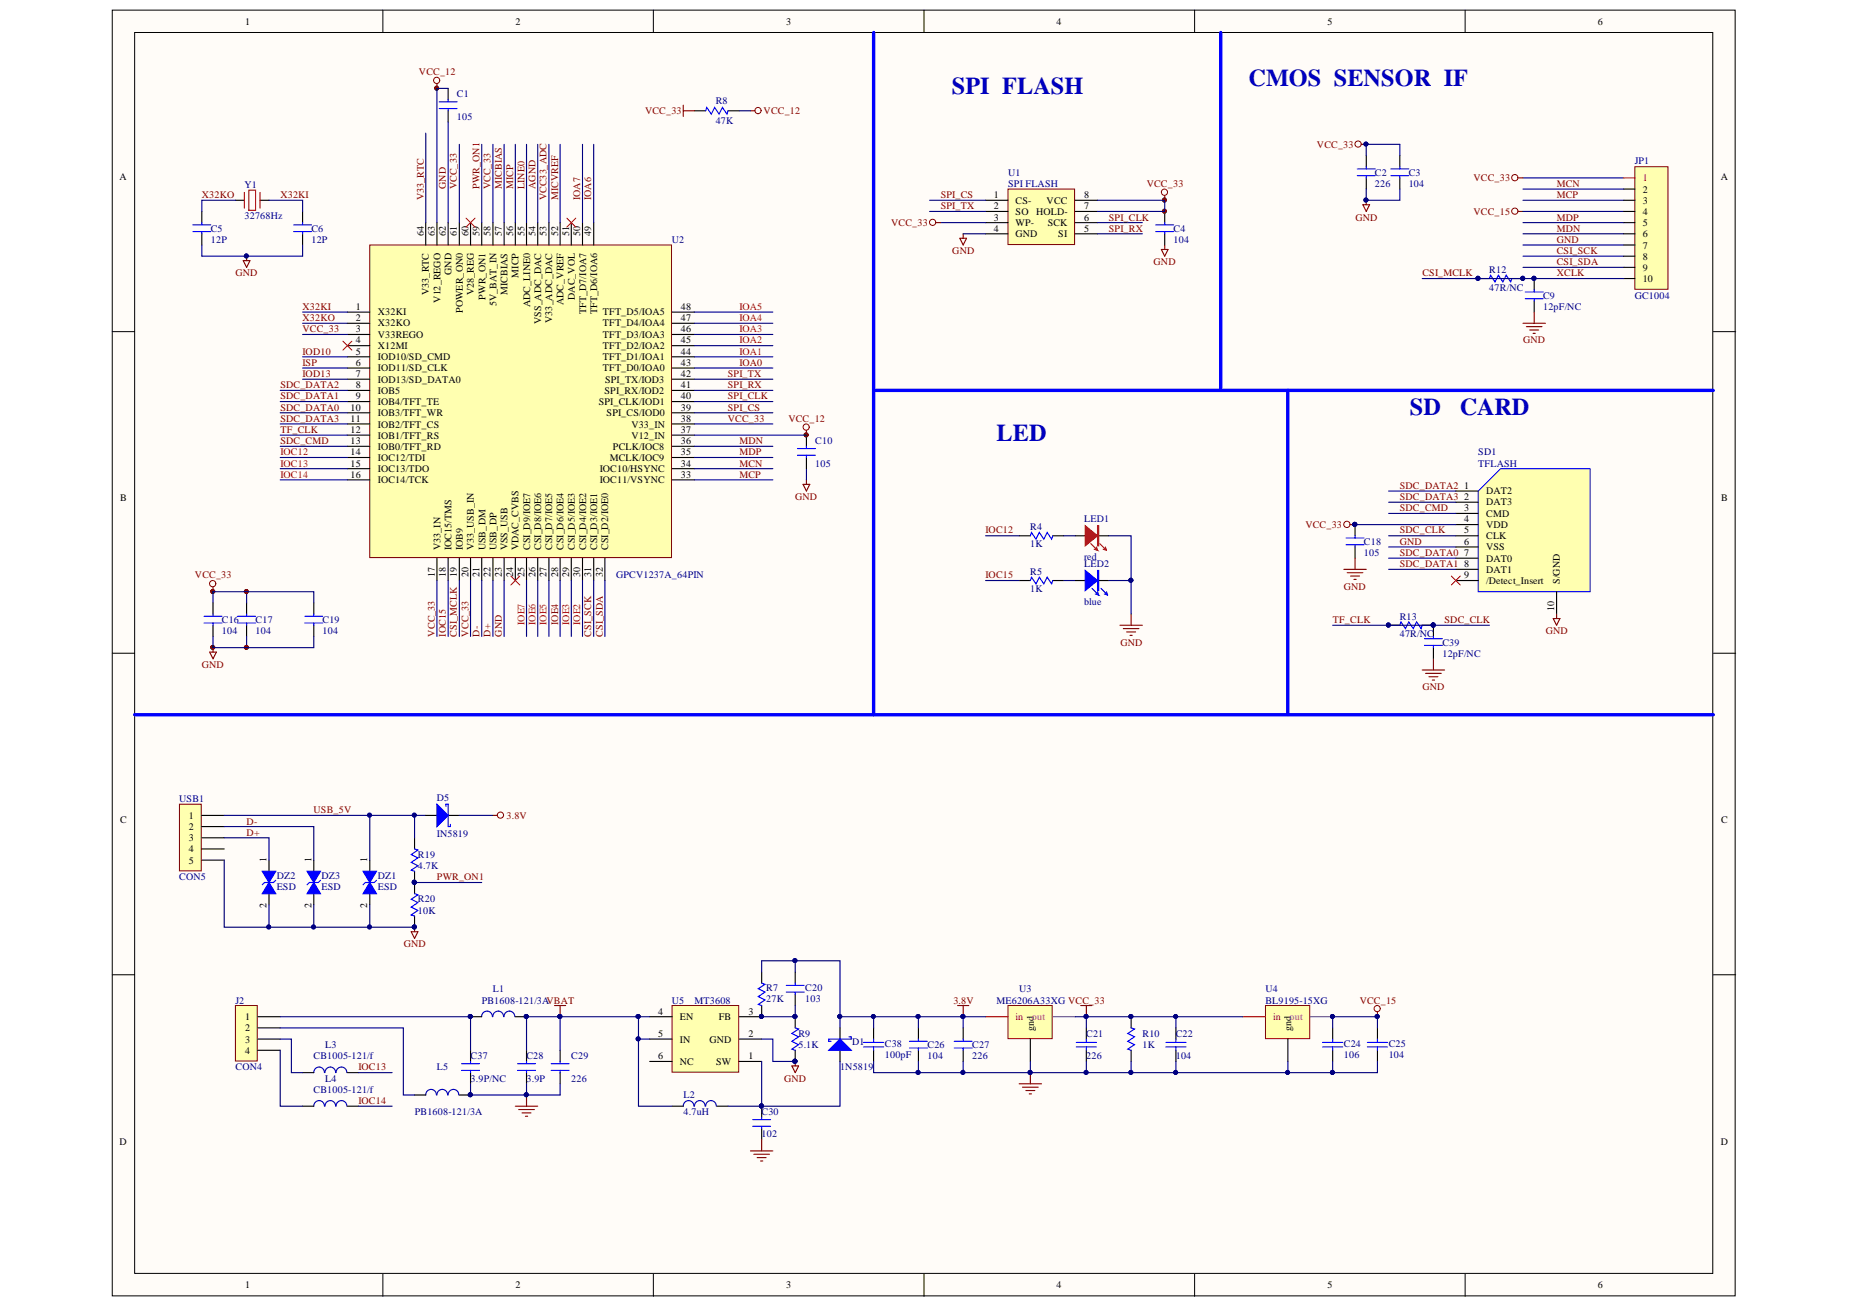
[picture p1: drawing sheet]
# Altium schematic sheet JH-2651M.SchDoc
size 368 x 292 mm

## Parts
C1  105  [C0402]
C2  226  [C0805]
C3  104  [C0402]
C4  104  [C0402]
C5  12P  [C0402]
C6  12P  [C0402]
C9  12pF/NC  [C0402]
C10  105  [C0402]
C16  104  [C0402]
C17  104  [C0402]
C18  105  [C0402]
C19  104  [C0402]
C20  103  [C0402]
C21  226  [C0805]
C22  104  [C0402]
C24  106  [C0603]
C25  104  [C0402]
C26  104  [C0402]
C27  226  [C0805]
C28  3.9P  [C0402]
C29  226  [C0805]
C30  102  [C0402]
C37  3.9P/NC  [C0402]
C38  100pF  [C0402]
C39  12pF/NC  [C0402]
D1  1N5819  [SOD-323]
D5  IN5819  [D0805]
DZ1  ESD  [ESD-SOD323]
DZ2  ESD  [ESD-SOD323]
DZ3  ESD  [ESD-SOD323]
J2  CON4  [SIP4/1.27]
JP1  GC1004  [10pin-mipi/0.7]
L1  PB1608-121/3A  [L0603]
L2  4.7uH  [L3015]
L3  CB1005-121/f  [L0402]
L4  CB1005-121/f  [L0402]
L5  PB1608-121/3A  [L0603]
LED1  red  [LED0603R]
LED2  blue  [LED0603B]
R4  1K  [R0402]
R5  1K  [R0402]
R7  27K  [R0402]
R8  47K  [R0603]
R9  5.1K  [R0402]
R10  1K  [R0402]
R12  47R/NC  [R0402]
R13  47R/NC  [R0402]
R19  4.7K  [R0402]
R20  10K  [R0402]
SD1  TFLASH  [TFC-0002]
U1  SPI FLASH  [SOP8]
U2  GPCV1237A_64PIN  [LQFP64-0.4]
U3  ME6206A33XG  [SOT23]
U4  BL9195-15XG  [SOT23]
U5  MT3608  [SOT23-6]
USB1  CON5
Y1  32768Hz  [XTAL-2X6]

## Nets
3.8V: C20.1 C26.1 C27.1 C38.1 D1.2(K) D5.2(K) R7.1 U3.3(in)
GND: C1.2 C2.2 C3.2 C4.2 C5.2 C6.2 C9.2 C10.2 C16.2 C17.2 C18.2 C19.2 C21.2 C22.2 C24.2 C25.2 C26.2 C27.2 C28.2 C29.2 C30.1 C37.2 C38.2 C39.2 DZ1.2 DZ2.2 DZ3.2 JP1.7 L5.2 LED1.2(K) LED2.2(K) R9.2 R10.2 R20.2 SD1.6(VSS) SD1.10(S/GND) U1.4(GND) U2.23(VSS_USB) U2.62(GND) U3.1(gnd) U4.1(gnd) U5.2(GND) USB1.5
VBAT: C28.1 C29.1 L1.2 L2.1 U5.4(EN) U5.5(IN)
VCC_12: C1.1 C10.1 R8.2 U2.37(V12_IN) U2.63(V12_REGO)
VCC_15: C24.1 C25.1 JP1.4 U4.2(out)
VCC_33: C2.1 C3.1 C4.1 C16.1 C17.1 C18.1 C19.1 C21.1 C22.1 JP1.1 R8.1 R10.1 SD1.4(VDD) U1.3(WP-) U1.7(HOLD-) U1.8(VCC) U2.3(V33REGO) U2.17(V33_IN) U2.20(V33_USB_IN) U2.38(V33_IN) U2.58(5V_BAT_IN) U2.61(POWER_ON0) U3.2(out) U4.3(in)
AGND: U2.54(VSS_ADC_DAC)
CSI_MCLK: C9.1 JP1.10 R12.1 R12.2 U2.19(IOB9)  [also labelled XCLK]
CSI_SCK: JP1.8 U2.31(CSI_D3/IOE1)
CSI_SDA: JP1.9 U2.32(CSI_D2/IOE0)
D+: DZ2.1 U2.22(USB_DP) USB1.3
D-: DZ3.1 U2.21(USB_DM) USB1.2
IOA0: U2.43(TFT_D0/IOA0)
IOA1: U2.44(TFT_D1/IOA1)
IOA2: U2.45(TFT_D2/IOA2)
IOA3: U2.46(TFT_D3/IOA3)
IOA4: U2.47(TFT_D4/IOA4)
IOA5: U2.48(TFT_D5/IOA5)
IOA6: U2.49(TFT_D6/IOA6)
IOA7: U2.50(TFT_D7/IOA7)
IOC12: R4.2 U2.14(IOC12/TDI)
IOC13: L3.2 U2.15(IOC13/TDO)
IOC14: L4.2 U2.16(IOC14/TCK)
IOC15: R5.2 U2.18(IOC15/TMS)
IOD10: U2.5(IOD10/SD_CMD)
IOD13: U2.7(IOD13/SD_DATA0)
IOE2: U2.30(CSI_D4/IOE2)
IOE3: U2.29(CSI_D5/IOE3)
IOE4: U2.28(CSI_D6/IOE4)
IOE5: U2.27(CSI_D7/IOE5)
IOE6: U2.26(CSI_D8/IOE6)
IOE7: U2.25(CSI_D9/IOE7)
ISP: U2.6(IOD11/SD_CLK)
LINE0: U2.55(ADC_LINE0)
MCN: JP1.2 U2.34(IOC10/HSYNC)
MCP: JP1.3 U2.33(IOC11/VSYNC)
MDN: JP1.6 U2.36(PCLK/IOC8)
MDP: JP1.5 U2.35(MCLK/IOC9)
MICBIAS: U2.57(MICBIAS)
MICP: U2.56(MICP)
MICVREF: U2.52(ADC_VREF)
PWR_ON1: R19.2 R20.1 U2.59(PWR_ON1)
SDC_CLK: C39.1 R13.1 R13.2 SD1.5(CLK) U2.12(IOB1/TFT_RS)  [also labelled TF_CLK]
SDC_CMD: SD1.3(CMD) U2.13(IOB0/TFT_RD)
SDC_DATA0: SD1.7(DAT0) U2.10(IOB3/TFT_WR)
SDC_DATA1: SD1.8(DAT1) U2.9(IOB4/TFT_TE)
SDC_DATA2: SD1.1(DAT2) U2.8(IOB5)
SDC_DATA3: SD1.2(DAT3) U2.11(IOB2/TFT_CS)
SPI_CLK: U1.6(SCK) U2.40(SPI_CLK/IOD1)
SPI_CS: U1.1(CS-) U2.39(SPI_CS/IOD0)
SPI_RX: U1.5(SI) U2.41(SPI_RX/IOD2)
SPI_TX: U1.2(SO) U2.42(SPI_TX/IOD3)
USB_5V: D5.1(A) DZ1.1 R19.1 USB1.1
V33_RTC: U2.64(V33_RTC)
VCC33_ADC: U2.53(V33_ADC_DAC)
X32KI: C6.1 U2.1(X32KI) Y1.2
X32KO: C5.1 U2.2(X32KO) Y1.1
NetC20_2: C20.2 R7.2 R9.1 U5.3(FB)
NetC30_2: C30.2 D1.1(A) L2.2 U5.1(SW)
NetC37_1: C37.1 J2.1 L1.1
NetJ2_2: J2.2 L5.1
NetJ2_3: J2.3 L3.1
NetJ2_4: J2.4 L4.1
NetLED1_1: LED1.1(A) R4.1
NetLED2_1: LED2.1(A) R5.1

Not connected (* = marked no-connect by the designer): SD1 9(/Detect_Insert)*; U2 4(X12MI)* 24(VDAC_CVBS)* 51(DAC_VOL)* 60(V28_REG)*; U5 6(NC); USB1 4

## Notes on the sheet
- CMOS  SENSOR  IF
- SPI  FLASH
- SD   CARD
- LED
